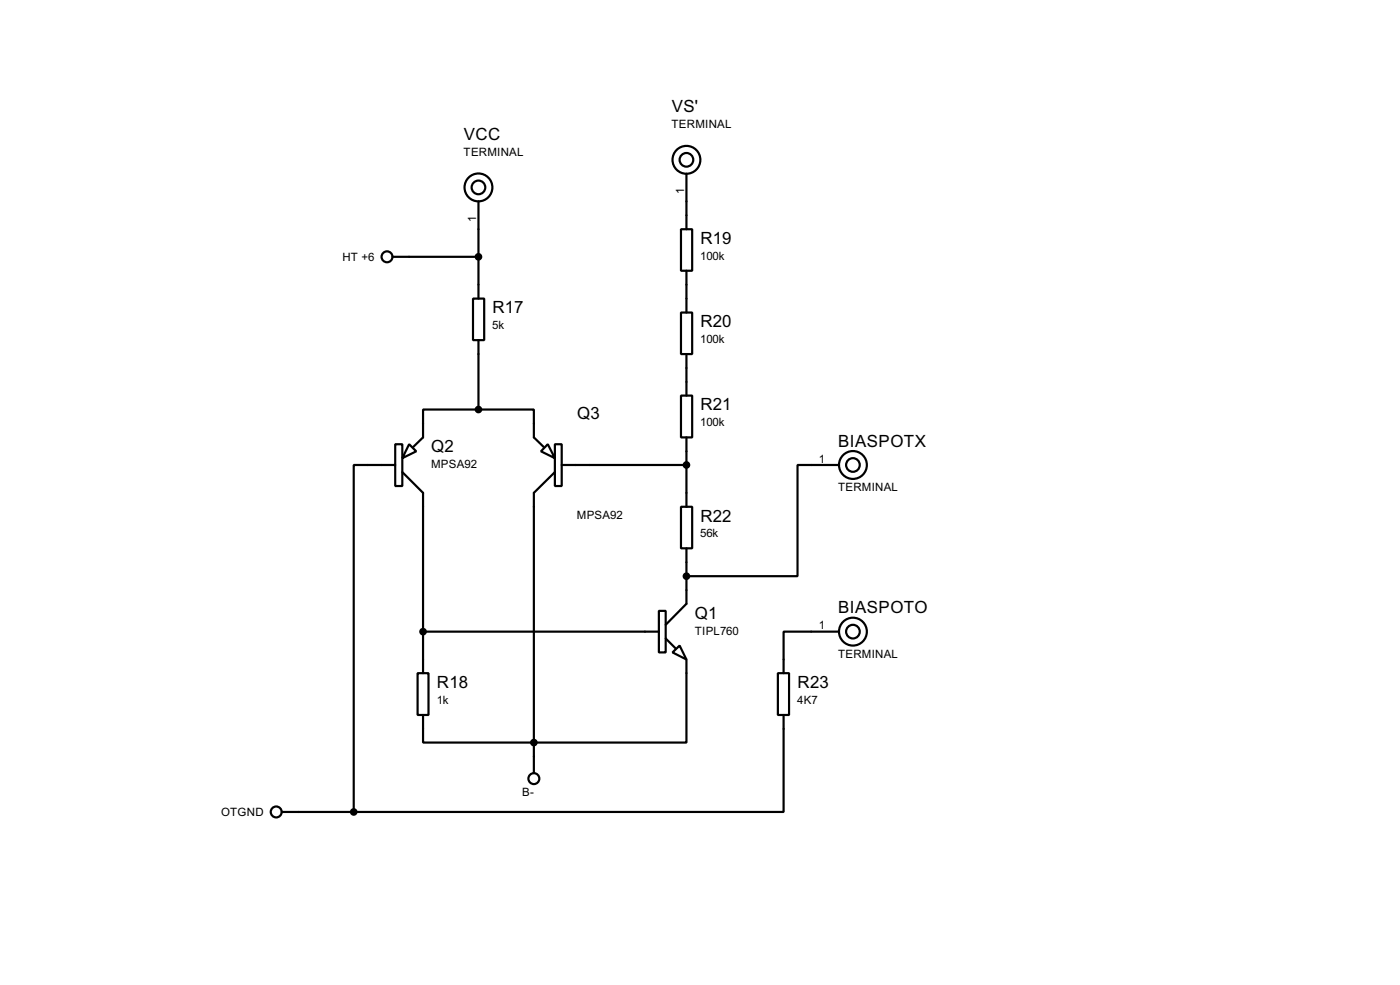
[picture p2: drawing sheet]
<svg xmlns="http://www.w3.org/2000/svg" width="256mm" height="180mm" viewBox="0 0 256 180" stroke-linecap="round" stroke-linejoin="round" font-family="sans-serif">
<g fill="none" stroke="#000" stroke-width=".4">
<path d="M87.7 36.9v17.8M125.8 31.8v10.2M71.9 47h15.8M86.7 54.7h2v7.6h-2zM124.8 57.2h2v7.6h-2zM124.8 42h2v7.6h-2zM125.8 49.6v7.6M87.7 75h-10.2v5.1l-1.8 1.7M87.7 75h10.1v5.1l1.8 1.7M87.7 62.3v12.7M124.8 72.4h2v7.7h-2zM125.8 64.8v7.6"/>
<path d="M72.4 81.3h1.3v7.7h-1.3zM72.4 85.1h-7.6v63.5M73.7 86.4l3.8 3.8v33M75 81.3l1.3 1.3-2.6 1.3zM100.4 81.3l1.3 2.6-2.6-1.3zM101.7 81.3h1.2v7.7h-1.2zM101.7 86.4l-3.9 3.8v51.3M102.9 85.1h22.9M124.8 92.8h2v7.6h-2zM125.8 80.1v12.7M153.7 85.1h-7.6v20.4h-20.3M77.5 115.6h43.2"/>
<path d="M120.7 111.8h1.3v7.6h-1.3zM122 116.9l1.8 1.8M123.2 119.4l1.3-1.2 1.3 2.5zM125.8 100.4v10.1l-3.8 3.9M153.7 115.6h-10.1v7.6M76.5 123.2h2v7.7h-2zM125.8 120.7v15.2h-48.3v-5M142.5 123.2h2.1v7.7h-2.1zM143.6 130.9v17.7h-78.8M51.6 148.6h13.2"/>
<circle cx="87.6" cy="34.3" r="2.55"/>
<circle cx="87.6" cy="34.3" r="1.25"/>
<circle cx="125.7" cy="29.3" r="2.55"/>
<circle cx="125.7" cy="29.3" r="1.25"/>
<circle cx="70.9" cy="47" r="1"/>
<circle cx="156.2" cy="85.1" r="2.55"/>
<circle cx="156.2" cy="85.1" r="1.25"/>
<circle cx="156.2" cy="115.6" r="2.55"/>
<circle cx="156.2" cy="115.6" r="1.25"/>
<circle cx="50.6" cy="148.6" r="1"/>
<circle cx="97.8" cy="142.5" r="1"/>
</g>
<g fill="#000" stroke="#000" stroke-width=".4">
<circle cx="87.6" cy="47" r=".5"/>
<circle cx="87.6" cy="75" r=".5"/>
<circle cx="125.7" cy="85.1" r=".5"/>
<circle cx="77.5" cy="115.6" r=".5"/>
<circle cx="125.7" cy="105.5" r=".5"/>
<circle cx="97.8" cy="135.9" r=".5"/>
<circle cx="64.8" cy="148.6" r=".5"/>
</g>
<g font-size="3.5">
<text x="123.1" y="20.5">VS'</text>
<text x="85" y="25.6">VCC</text>
<text x="128.3" y="44.6">R19</text>
<text x="90.2" y="57.4">R17</text>
<text x="128.3" y="59.9">R20</text>
<text x="105.7" y="76.7">Q3</text>
<text x="128.3" y="75.1">R21</text>
<text x="79" y="82.8">Q2</text>
<text x="153.6" y="81.8">BIASPOTX</text>
<text x="128.3" y="95.5">R22</text>
<text x="127.3" y="113.2">Q1</text>
<text x="153.6" y="112.3">BIASPOTO</text>
<text x="80.1" y="125.9">R18</text>
<text x="146.1" y="125.9">R23</text>
</g>
<g font-size="2.4">
<text x="123" y="23.4">TERMINAL</text>
<text x="84.9" y="28.5">TERMINAL</text>
<text x="125.4" y="35.5" transform="rotate(-90 125.4 35.5)">1</text>
<text x="87.3" y="40.6" transform="rotate(-90 87.3 40.6)">1</text>
<text x="62.7" y="47.8">HT +6</text>
<text x="128.3" y="47.6">100k</text>
<text x="90.2" y="60.3">5k</text>
<text x="128.3" y="62.8">100k</text>
<text x="128.3" y="78.1">100k</text>
<text x="79" y="85.7">MPSA92</text>
<text x="150" y="84.7">1</text>
<text x="153.5" y="89.9">TERMINAL</text>
<text x="105.7" y="95">MPSA92</text>
<text x="128.3" y="98.4">56k</text>
<text x="127.3" y="116.2">TIPL760</text>
<text x="150" y="115.2">1</text>
<text x="153.5" y="120.4">TERMINAL</text>
<text x="80" y="128.9">1k</text>
<text x="146.1" y="128.9">4K7</text>
<text x="40.5" y="149.4">OTGND</text>
<text x="95.7" y="145.6">B-</text>
</g>
</svg>
